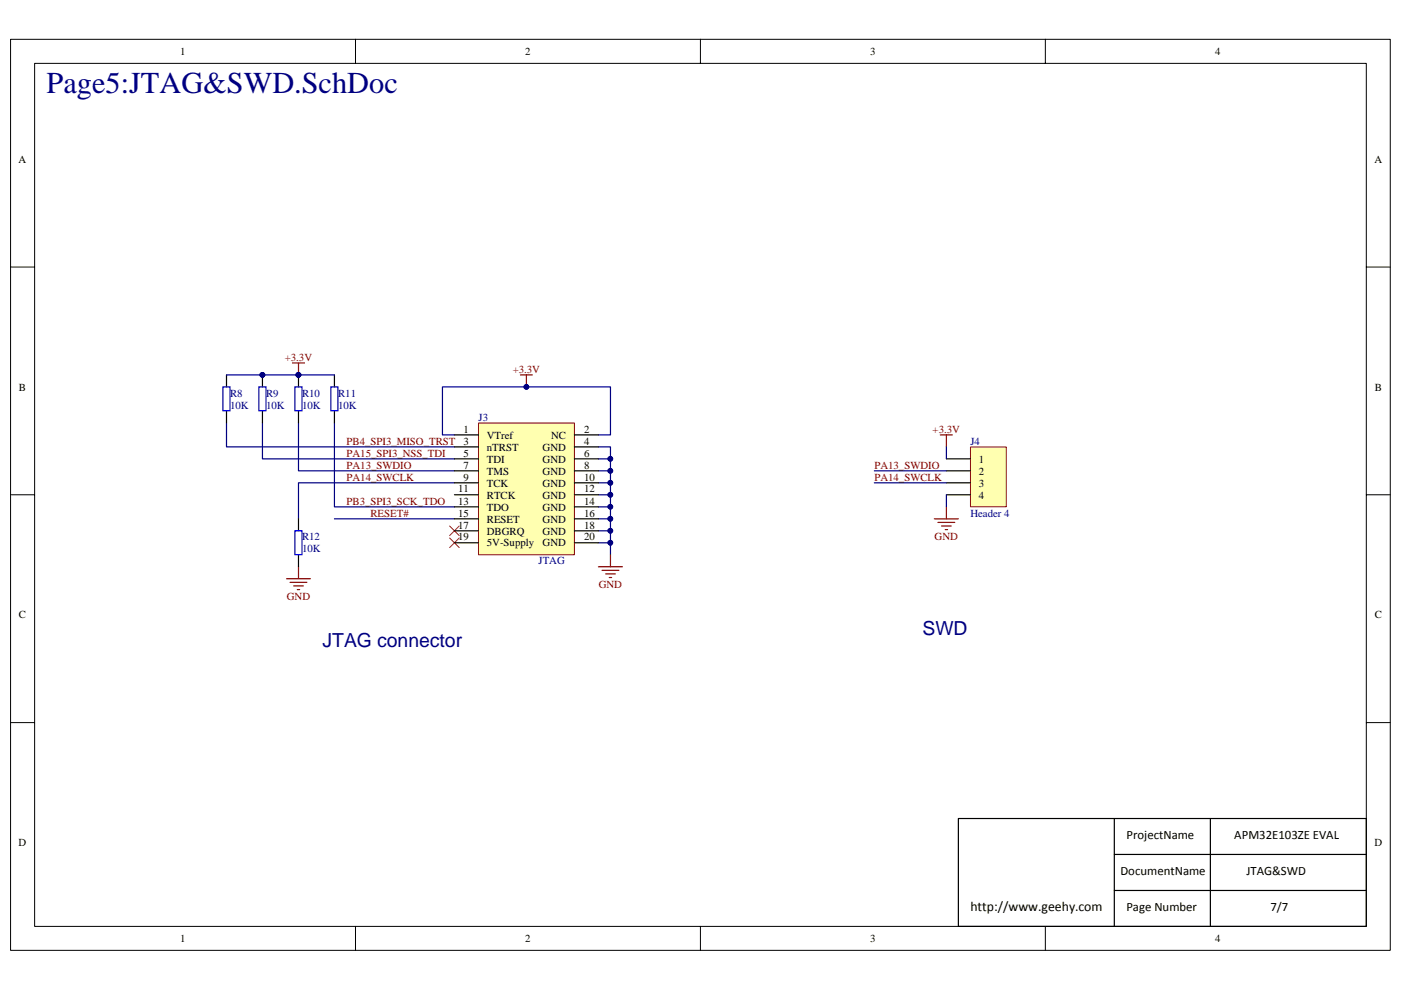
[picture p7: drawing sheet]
<svg xmlns="http://www.w3.org/2000/svg" width="297mm" height="210mm" viewBox="0 0 297 210" stroke-linecap="round" stroke-linejoin="round" font-family="sans-serif">
<path d="M2.2 8.3h292.6v193.3h-292.6z" fill="none" stroke="#000" stroke-width=".21"/>
<path d="M7.4 13.5h282.3v183h-282.3z" fill="#fff"/>
<g fill="none" stroke="#000" stroke-width=".21">
<path d="M7.3 13.4h282.4v183.1h-282.4zM75.4 8.3v5.1M148.5 8.3v5.1M221.6 8.3v5.1M2.2 56.6h5.1M289.7 56.6h5.1M2.2 104.9h5.1M289.7 104.9h5.1M2.2 153.3h5.1M289.7 153.3h5.1M75.4 196.5v5.1M148.5 196.5v5.1"/>
<path d="M221.6 196.5v5.1"/>
</g>
<path d="M203.2 173.6h86.5v22.9h-86.5zM236.3 173.6v22.9M256.6 173.6v22.9M236.3 188.9h53.4M236.3 181.2h53.4" fill="none" stroke="#000" stroke-width=".25"/>
<g fill="none" stroke="#800000" stroke-width=".25">
<path d="M62 77h2.6M63.3 77v2.5M110.3 79.5h2.6M111.6 79.5v2.6M199.4 92.2h2.5M200.7 92.2v2.6M129.4 117.7v2.5M198.1 110h5.1M198.9 110.8h3.5M199.6 111.6h2.1M200.4 112.3h.5M200.7 107.5v2.5"/>
<path d="M60.7 122.7h5.1M61.5 123.5h3.6M62.3 124.3h2M63 125.1h.5M63.3 120.2v2.5M126.9 120.2h5.1M127.6 121h3.6M128.4 121.7h2M129.2 122.5h.5"/>
</g>
<g fill="#000080" stroke="#000080" stroke-width=".21">
<circle cx="111.6" cy="82.1" r=".49"/>
<circle cx="129.4" cy="97.3" r=".49"/>
<circle cx="129.4" cy="99.9" r=".49"/>
<circle cx="129.4" cy="102.4" r=".49"/>
<circle cx="129.4" cy="104.9" r=".49"/>
<circle cx="129.4" cy="107.5" r=".49"/>
<circle cx="129.4" cy="110" r=".49"/>
<circle cx="129.4" cy="112.6" r=".49"/>
<circle cx="129.4" cy="115.1" r=".49"/>
<circle cx="63.3" cy="79.5" r=".5"/>
</g>
<g fill="none" stroke="#000080" stroke-width=".25">
<path d="M48 89.7v5.1h48.3M55.6 89.7v7.6h40.7M63.3 89.7v10.2h33M70.9 89.7v17.8h25.4M96.3 92.2h-2.5v-10.1h35.6v10.1h-2.5M126.9 94.8h2.5v22.9M126.9 99.9h2.5M126.9 97.3h2.5M70.9 110h25.4M96.3 102.4h-33v7.6M126.9 115.1h2.5M126.9 112.6h2.5"/>
<path d="M126.9 110h2.5M126.9 107.5h2.5M126.9 104.9h2.5M126.9 102.4h2.5"/>
</g>
<path d="M95.3 111.6l2.1 2M95.3 114.1l2.1 2M97.4 111.6l-2.1 2M97.4 114.1l-2.1 2" fill="none" stroke="#f00" stroke-width=".21"/>
<path d="M205.8 94.8h7.6v12.7h-7.6z" fill="#ffffb0"/>
<path d="M205.8 94.8h7.6v12.7h-7.6z" fill="none" stroke="#800000" stroke-width=".21"/>
<path d="M200.7 97.3h5M200.7 99.9h5M200.7 102.4h5M200.7 104.9h5" fill="none" stroke="#000" stroke-width=".25"/>
<path d="M185.4 99.9h15.3M200.7 94.8v2.5M185.4 102.4h15.3M200.7 104.9v2.6" fill="none" stroke="#000080" stroke-width=".25"/>
<path d="M106.5 92.2h12.7v22.9h-12.7v-10.2h-2.5v-2.5h2.5z" fill="none" stroke="#0000bf" stroke-width=".25"/>
<path d="M101.5 89.7h20.3v28h-20.3z" fill="#ffffb0"/>
<path d="M101.4 89.7h20.4v28h-20.4z" fill="none" stroke="#800000" stroke-width=".21"/>
<g fill="none" stroke="#000" stroke-width=".25">
<path d="M48 79.5v2.6M55.6 79.5v2.6M63.3 79.5v2.6M70.9 79.5v2.6M48 87.2v2.5M55.6 87.2v2.5M63.3 87.2v2.5M70.9 87.2v2.5M96.3 92.2h5.1M96.3 94.8h5.1M96.3 97.3h5.1M96.3 99.9h5.1"/>
<path d="M121.8 92.2h5.1M121.8 94.8h5.1M121.8 97.3h5.1M121.8 99.9h5.1M63.3 110v2.6M63.3 117.7v2.5M96.3 102.4h5.1M96.3 104.9h5.1M96.3 107.5h5.1M96.3 110h5.1M96.3 112.6h5.1M96.3 115.1h5.1"/>
<path d="M121.8 102.4h5.1M121.8 104.9h5.1M121.8 107.5h5.1M121.8 110h5.1M121.8 112.6h5.1M121.8 115.1h5.1"/>
</g>
<path d="M47.3 82.1h1.5v5h-1.5zM54.9 82.1h1.5v5h-1.5zM62.5 82.1h1.5v5h-1.5zM70.1 82.1h1.5v5h-1.5zM62.5 112.6h1.5v5h-1.5z" fill="none" stroke="#00f" stroke-width=".25"/>
<g fill="#000080" stroke="#000080" stroke-width=".21">
<circle cx="55.6" cy="79.5" r=".49"/>
<circle cx="63.3" cy="79.5" r=".5"/>
</g>
<path d="M48 79.5h22.9" fill="none" stroke="#000080" stroke-width=".25"/>
<text font-size="6.4" fill="#000080" x="9.9" y="19.7">Page5:JTAG&amp;SWD.SchDoc</text>
<g font-size="4.1" fill="#000080">
<text x="68.4" y="137.2">JTAG connector</text>
<text x="195.6" y="134.6">SWD</text>
</g>
<text font-size="2.9" x="205.7" y="193.2">http://www.geehy.com</text>
<g font-size="2.7">
<text x="238.8" y="178">ProjectName</text>
<text x="261.7" y="178">APM32E103ZE EVAL</text>
<text x="237.6" y="185.6">DocumentName</text>
<text x="264.3" y="185.6">JTAG&amp;SWD</text>
<text x="238.8" y="193.2">Page Number</text>
<text x="269.4" y="193.2">7/7</text>
</g>
<g font-size="2.3">
<text x="38.2" y="11.7">1</text>
<text x="111.4" y="11.7">2</text>
<text x="184.5" y="11.7">3</text>
<text x="257.6" y="11.7">4</text>
<text x="4" y="34.5">A</text>
<text x="291.4" y="34.5">A</text>
<text x="4" y="82.8">B</text>
<text x="291.5" y="82.8">B</text>
<text x="98.3" y="91.8">1</text>
<text x="98.3" y="94.3">3</text>
<text x="103.2" y="93">VTref</text>
<text x="103.2" y="95.6">nTRST</text>
<text x="115" y="95.6">GND</text>
<text x="116.8" y="93">NC</text>
<text x="123.8" y="91.8">2</text>
<text x="123.8" y="94.3">4</text>
<text x="98.3" y="96.8">5</text>
<text x="98.3" y="99.4">7</text>
<text x="98.3" y="101.9">9</text>
<text x="103.2" y="98.1">TDI</text>
<text x="103.2" y="100.6">TMS</text>
<text x="115" y="98.1">GND</text>
<text x="115" y="100.6">GND</text>
<text x="123.8" y="96.8">6</text>
<text x="123.8" y="99.4">8</text>
<text x="123.8" y="101.9">10</text>
<text x="207.5" y="98.1">1</text>
<text x="207.5" y="100.6">2</text>
<text x="97.1" y="104.5">11</text>
<text x="97.1" y="107">13</text>
<text x="103.2" y="103.2">TCK</text>
<text x="103.2" y="105.7">RTCK</text>
<text x="115" y="103.2">GND</text>
<text x="115" y="105.7">GND</text>
<text x="123.8" y="104.5">12</text>
<text x="123.8" y="107">14</text>
<text x="207.5" y="103.2">3</text>
<text x="207.5" y="105.7">4</text>
<text x="97.1" y="109.6">15</text>
<text x="97.1" y="112.1">17</text>
<text x="103.2" y="108.3">TDO</text>
<text x="103.2" y="110.8">RESET</text>
<text x="103.2" y="113.4">DBGRQ</text>
<text x="115" y="110.8">GND</text>
<text x="115" y="113.4">GND</text>
<text x="115" y="108.3">GND</text>
<text x="123.8" y="109.6">16</text>
<text x="123.8" y="112.1">18</text>
<text x="97.1" y="114.6">19</text>
<text x="103.2" y="115.9">5V-Supply</text>
<text x="115" y="115.9">GND</text>
<text x="123.8" y="114.6">20</text>
<text x="4" y="131.2">C</text>
<text x="291.5" y="131.2">C</text>
<text x="4" y="179.5">D</text>
<text x="291.4" y="179.5">D</text>
<text x="38.2" y="199.8">1</text>
<text x="111.4" y="199.8">2</text>
<text x="184.5" y="199.8">3</text>
<text x="257.6" y="199.8">4</text>
</g>
<g font-size="2.3" fill="#800000">
<text x="60.4" y="76.5">+3.3V</text>
<text x="108.7" y="79">+3.3V</text>
<text x="73.5" y="94.3">PB4_SPI3_MISO_TRST</text>
<text x="197.7" y="91.8">+3.3V</text>
<text x="73.5" y="99.4">PA13_SWDIO</text>
<text x="73.5" y="101.9">PA14_SWCLK</text>
<text x="73.5" y="96.8">PA15_SPI3_NSS_TDI</text>
<text x="185.4" y="99.4">PA13_SWDIO</text>
<text x="185.4" y="101.9">PA14_SWCLK</text>
<text x="73.5" y="107">PB3_SPI3_SCK_TDO</text>
<text x="78.5" y="109.6">RESET#</text>
<text x="198.2" y="114.6">GND</text>
<text x="126.9" y="124.8">GND</text>
<text x="60.8" y="127.4">GND</text>
</g>
<g font-size="2.3" fill="#000080">
<text x="48.8" y="84.1">R8</text>
<text x="48.8" y="86.7">10K</text>
<text x="56.4" y="84.1">R9</text>
<text x="56.4" y="86.7">10K</text>
<text x="64" y="84.1">R10</text>
<text x="64" y="86.7">10K</text>
<text x="71.7" y="84.1">R11</text>
<text x="71.7" y="86.7">10K</text>
<text x="101.4" y="89.2">J3</text>
<text x="205.7" y="94.3">J4</text>
<text x="205.7" y="109.6">Header 4</text>
<text x="64" y="114.6">R12</text>
<text x="64" y="117.2">10K</text>
<text x="114.2" y="119.7">JTAG</text>
</g>
</svg>
